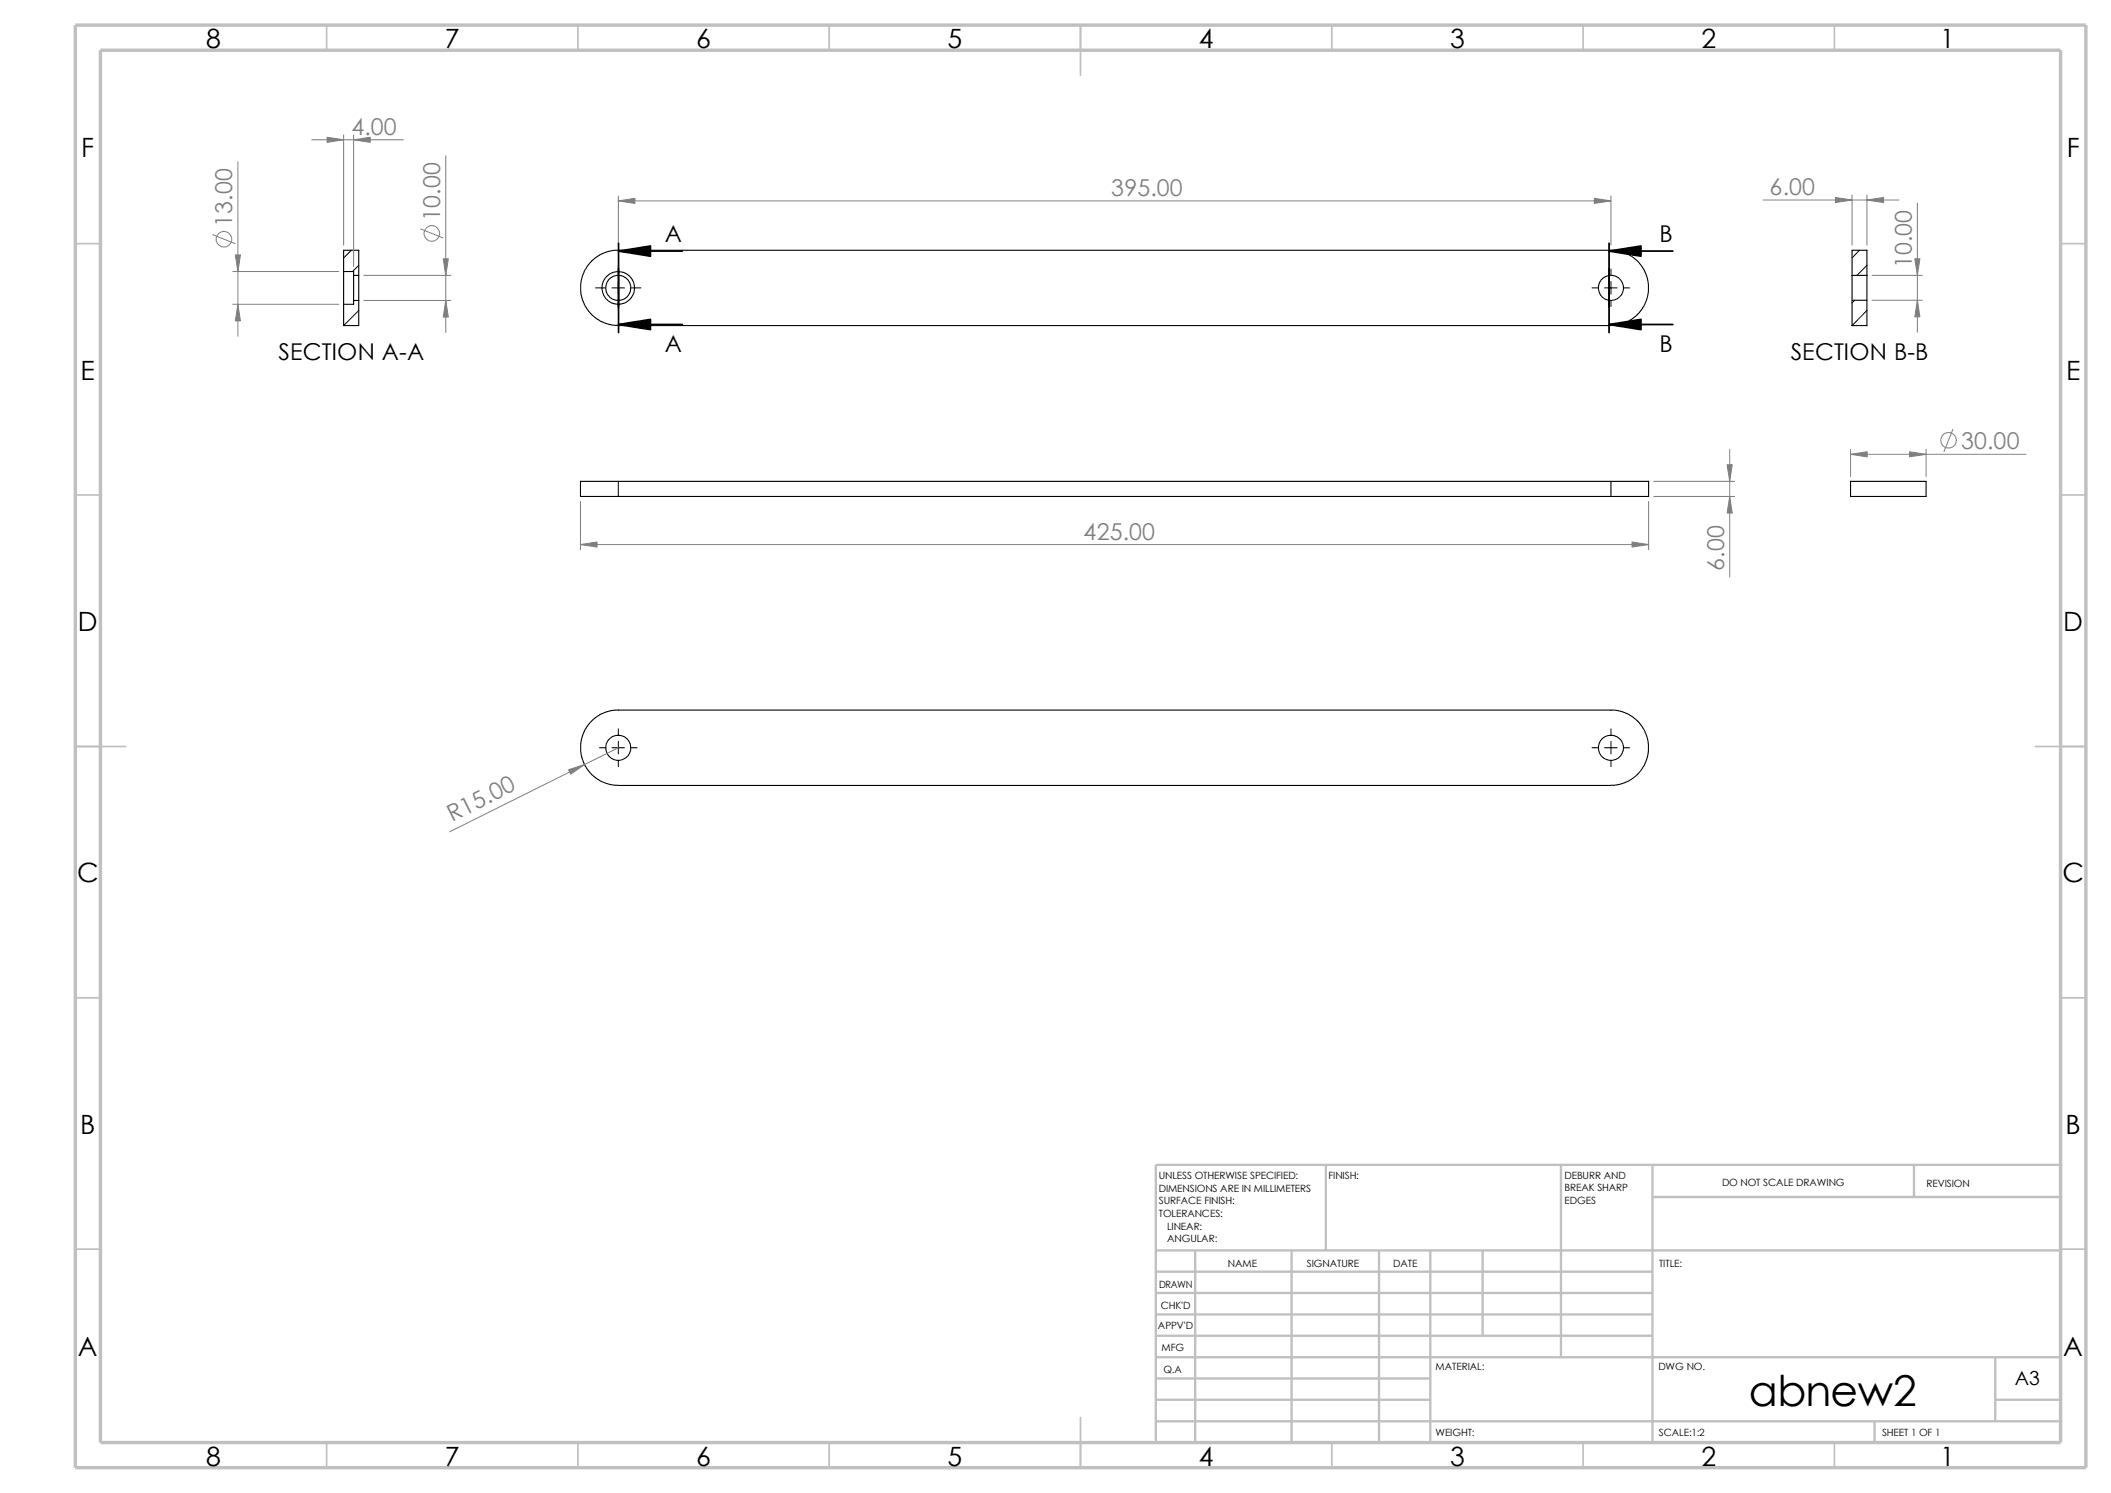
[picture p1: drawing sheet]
<svg xmlns="http://www.w3.org/2000/svg" width="420mm" height="297mm" viewBox="0 0 420 297" stroke-linecap="round" stroke-linejoin="round" font-family="sans-serif">
<g fill="none" stroke="#c0c0c0" stroke-width=".34">
<path d="M65 5v5M115 5v5M165 5v5M215 5v10M265 5v5M315 5v5M365 5v5M15 48.5h5M410 48.5h5M15 98.5h5M410 98.5h5M15 148.5h10"/>
<path d="M405 148.5h10M15 198.5h5M410 198.5h5M15 248.5h5M410 248.5h5M65 287v5M115 287v5M165 287v5M215 282v10M265 287v5M315 287v5M365 287v5"/>
</g>
<g fill="none" stroke="#c0c0c0" stroke-width=".47">
<path d="M263.8 231.7v17.1M310.6 231.7v38.3M328.8 231.7v55.3M328.8 238.1h81.2M380.8 231.7v6.4M410 231.7h-180v55.3M230 248.8h180M230 257.2h98.8M230 253h98.8M237.8 248.8v38.2M257 248.8v38.2M274.4 248.8v38.2"/>
<path d="M284.6 248.8v38.2M295 248.8v16.9M230 265.7h98.8M230 261.5h98.8M230 278.5h54.6M230 274.2h54.6M230 270h180M397 278.5h13M397 270v12.7M230 282.7h180M373 282.7v4.3"/>
</g>
<path d="M15 5h400v287h-400zM20 10h390v277h-390z" fill="none" stroke="#c0c0c0" stroke-width=".68" stroke-linecap="butt"/>
<g fill="none" stroke="#000" stroke-width=".21">
<path d="M68.4 54v6.5M68.4 54v-4.2h3v5M68.4 54h2v.8M70.4 54.8v5M70.4 59.8v.7h-2M70.4 59.8h1M70.4 54.8h1M71.4 54.8v5M71.4 59.8v5h-3v-4.3M368.5 54.8v4.9M368.5 59.7v5.1h2.9v-5.1M368.5 54.8v-5h2.9v5"/>
<path d="M368.5 54.8h2.9M368.5 59.7h2.9M371.4 54.8v4.9M123 64.7l-1.4-.1-1.3-.3-1-.5-1.5-1.1-.8-1-.8-1.2-.5-1.3-.2-1.2v-1.5l.4-1.6 .6-1.3 .8-1.2 .8-.8 1.2-.9 1.3-.6 1.7-.3h198.9l1.2 .2 1.3 .5 2 1.3 .8 1 .8 1.3 .4 1.2 .3 1.2v1.5l-.4 1.6-.6 1.4-1.1 1.4-.9 .9-1.3 .8-1.8 .5-1.4 .2h-197.5M123 95.8v3M123 98.8h197.5M123 95.8h197.5M123 95.8h-7.5v3h7.5M320.5 95.8v3M320.5 95.8h7.5v3h-7.5M368.2 95.8h15v3h-15zM117.8 143.3l2-1.4 1.3-.4 1.2-.2h198.9l1.6 .3 1.4 .6 1.2 .8 .8 .8 .8 1.2 .6 1.4 .4 1.6v1.5l-.3 1.2-.4 1.2-.8 1.3-.8 1-2 1.3-1.3 .5-1.2 .2-198.2 .1-2.4-.4-1.8-.9-1-.8-.8-1-1-1.8-.5-1.9 .1-2.1 .9-2.4z"/>
<circle cx="123" cy="57.3" r="2.5"/>
<circle cx="123" cy="57.3" r="3.3"/>
<circle cx="320.5" cy="57.3" r="2.5"/>
<circle cx="123" cy="148.8" r="2.5"/>
<circle cx="320.5" cy="148.8" r="2.5"/>
</g>
<g fill="none" stroke="#000" stroke-width=".2">
<path d="M69.9 49.8l-1.5 1.5M71.4 52.8l-1.3 1.2M118.5 57.3h2M121.8 57.3h2.4M123 52.8v2M123 56v2.5M123 59.8v2M125.5 57.3h2M316.7 57.3h1.3M319.2 57.3h2.5M320.5 53.5v1.3M320.5 56v2.5"/>
<path d="M320.5 59.8v1.2M323 57.3h1.2M369 59.7l-.5 .6M370 49.8l-1.5 1.5M371.4 52.8l-2 2M71.4 61.8l-3 3M371.4 61.8l-2.9 3M119.3 148.8h1.2M121.8 148.8h2.4M123 145v1.3M123 147.5v2.5M123 151.3v1.2"/>
<path d="M125.5 148.8h1.2M316.7 148.8h1.3M319.2 148.8h2.5M320.5 145v1.3M320.5 147.5v2.5M320.5 151.3v1.2M323 148.8h1.2"/>
</g>
<g fill="none" stroke="#808080" stroke-width=".2">
<path d="M47.3 32.2v34.7M62 27.8h18.3M68.4 26.8v22M70.4 26.8v26.2M88.7 31v35.1M123 39v9.8M123 40h197.5M320.5 39v9.8M350.8 39.8h27M368.5 38.8v10M371.4 38.8v10M42.3 46.7l4.5 1.8"/>
<path d="M46.3 54h21.1M72.4 54.8h17.3M72.4 59.8h17.3M83.7 45.6l4.4 1.7M372.4 54.8h10M372.4 59.7h10M381.5 40.4v25.7M46.3 60.5h21.1M115.5 99.8v9.5M328 99.8v9.5M329 98.8h16.1M329 95.8h16.1"/>
<path d="M344.1 89.4v25.4M368.2 89.4v5.4M368.2 90.4h34.9M383.2 89.4v5.4M388.5 85.4l-1.7 4.4M115.5 108.3h212.5M123 148.8l-33.5 16.7"/>
<circle cx="44.6" cy="47.6" r="1.56"/>
<circle cx="85.9" cy="46.4" r="1.55"/>
<circle cx="387.7" cy="87.6" r="1.56"/>
</g>
<g fill="#808080" stroke="#808080" stroke-width=".2">
<path d="M113.1 153.1l3.2-1-2.8 1.9z"/>
<path d="M46.8 50.7h1l-.5 3.3z"/>
<path d="M47.3 60.5l.5 3.3h-1z"/>
<path d="M88.2 51.5h1l-.5 3.3z"/>
<path d="M88.7 59.8l.5 3.3h-1z"/>
<path d="M65.1 27.3l3.3 .5-3.3 .5z"/>
<path d="M70.4 27.8l3.3-.5v1z"/>
<path d="M381 51.5h1l-.5 3.3z"/>
<path d="M381.5 59.7l.5 3.3h-1z"/>
<path d="M371.4 39.8l3.3-.5v1z"/>
<path d="M365.2 39.3l3.3 .5-3.3 .5z"/>
<path d="M317.2 39.5l3.3 .5-3.3 .5z"/>
<path d="M123 40l3.3-.5v1z"/>
<path d="M368.2 90.4l3.3-.5v1z"/>
<path d="M379.9 89.9l3.3 .5-3.3 .5z"/>
<path d="M115.5 108.3l3.3-.5v1z"/>
<path d="M324.7 107.8l3.3 .5-3.3 .5z"/>
<path d="M344.1 98.8l.5 3.3h-1z"/>
<path d="M343.6 92.5h1l-.5 3.3z"/>
</g>
<path d="M123.1 50l6.3-1.1v2.1zM320.1 50l6.4-1.1v2.1zM123.1 64.6l6.3-1.1v2.1zM320.1 64.6l6.4-1.1v2.1z" fill="#000" stroke="#000" stroke-width=".34"/>
<path d="M123.1 50h12.7M123.1 48.4v17.8M320.1 50h12.7M320.1 48.4v17.8M123.1 64.6h12.7M320.1 64.6h12.7" fill="none" stroke="#000" stroke-width=".34"/>
<text font-size="8.5" x="347.9" y="279.7">abnew2</text>
<g font-size="5.3">
<text x="41" y="9.6">8</text>
<text x="88.5" y="9.6">7</text>
<text x="138.5" y="9.6">6</text>
<text x="188.5" y="9.6">5</text>
<text x="238.5" y="9.6">4</text>
<text x="288.5" y="9.6">3</text>
<text x="338.5" y="9.6">2</text>
<text x="386" y="9.6">1</text>
<text x="16.2" y="31.3">F</text>
<text x="411.2" y="31.3">F</text>
<text x="16" y="75.6">E</text>
<text x="411" y="75.6">E</text>
<text x="15.5" y="125.6">D</text>
<text x="410.5" y="125.6">D</text>
<text x="15.3" y="175.6">C</text>
<text x="410.3" y="175.6">C</text>
<text x="16" y="225.6">B</text>
<text x="411" y="225.6">B</text>
<text x="15.5" y="269.8">A</text>
<text x="410.5" y="269.8">A</text>
<text x="41" y="291.6">8</text>
<text x="88.5" y="291.6">7</text>
<text x="138.5" y="291.6">6</text>
<text x="188.5" y="291.6">5</text>
<text x="238.5" y="291.6">4</text>
<text x="288.5" y="291.6">3</text>
<text x="338.5" y="291.6">2</text>
<text x="386" y="291.6">1</text>
</g>
<g font-size="4.6" fill="#808080">
<text x="69.9" y="26.9">4.00</text>
<text x="221.1" y="39">395.00</text>
<text x="352.1" y="38.9">6.00</text>
<text x="46.2" y="45.1" transform="rotate(-90 46.2 45.1)">13.00</text>
<text x="87.5" y="43.9" transform="rotate(-90 87.5 43.9)">10.00</text>
<text x="380.4" y="53.4" transform="rotate(-90 380.4 53.4)">10.00</text>
<text x="390.2" y="89.4">30.00</text>
<text x="215.6" y="107.4">425.00</text>
<text x="343" y="113.5" transform="rotate(-90 343 113.5)">6.00</text>
<text x="90" y="163.5" transform="rotate(-26 90 163.5)">R15.00</text>
</g>
<g font-size="4.6">
<text x="132.2" y="48">A</text>
<text x="330.2" y="48">B</text>
<text x="55.4" y="71.6">SECTION A-A</text>
<text x="132.2" y="70">A</text>
<text x="330.2" y="70">B</text>
<text x="356.3" y="71.6">SECTION B-B</text>
</g>
<text font-size="3.9" x="400.9" y="275.5">A3</text>
<g font-size="2">
<text x="230.5" y="234.6">UNLESS OTHERWISE SPECIFIED:</text>
<text x="230.5" y="237.1">DIMENSIONS ARE IN MILLIMETERS</text>
<text x="230.5" y="239.6">SURFACE FINISH:</text>
<text x="264.3" y="234.6">FINISH:</text>
<text x="311.3" y="239.5">EDGES</text>
<text x="311.3" y="234.5">DEBURR AND</text>
<text x="311.3" y="237">BREAK SHARP</text>
<text x="342.6" y="236">DO NOT SCALE DRAWING</text>
<text x="383.3" y="236.2">REVISION</text>
<text x="230.5" y="242.1">TOLERANCES:</text>
<text x="232.2" y="244.6">LINEAR:</text>
<text x="232.2" y="247.1">ANGULAR:</text>
<text x="260" y="252">SIGNATURE</text>
<text x="277.2" y="252">DATE</text>
<text x="330.1" y="252">TITLE:</text>
<text x="230.6" y="256.2">DRAWN</text>
<text x="244.3" y="252.1">NAME</text>
<text x="230.9" y="260.4">CHK'D</text>
<text x="230.4" y="264.5">APPV'D</text>
<text x="231.1" y="268.8">MFG</text>
<text x="231.5" y="273.1">Q.A</text>
<text x="285.6" y="272.5">MATERIAL:</text>
<text x="329.9" y="272.5">DWG NO.</text>
<text x="285.6" y="285.6">WEIGHT:</text>
<text x="330" y="285.6">SCALE:1:2</text>
<text x="374.4" y="285.6">SHEET 1 OF 1</text>
</g>
</svg>
